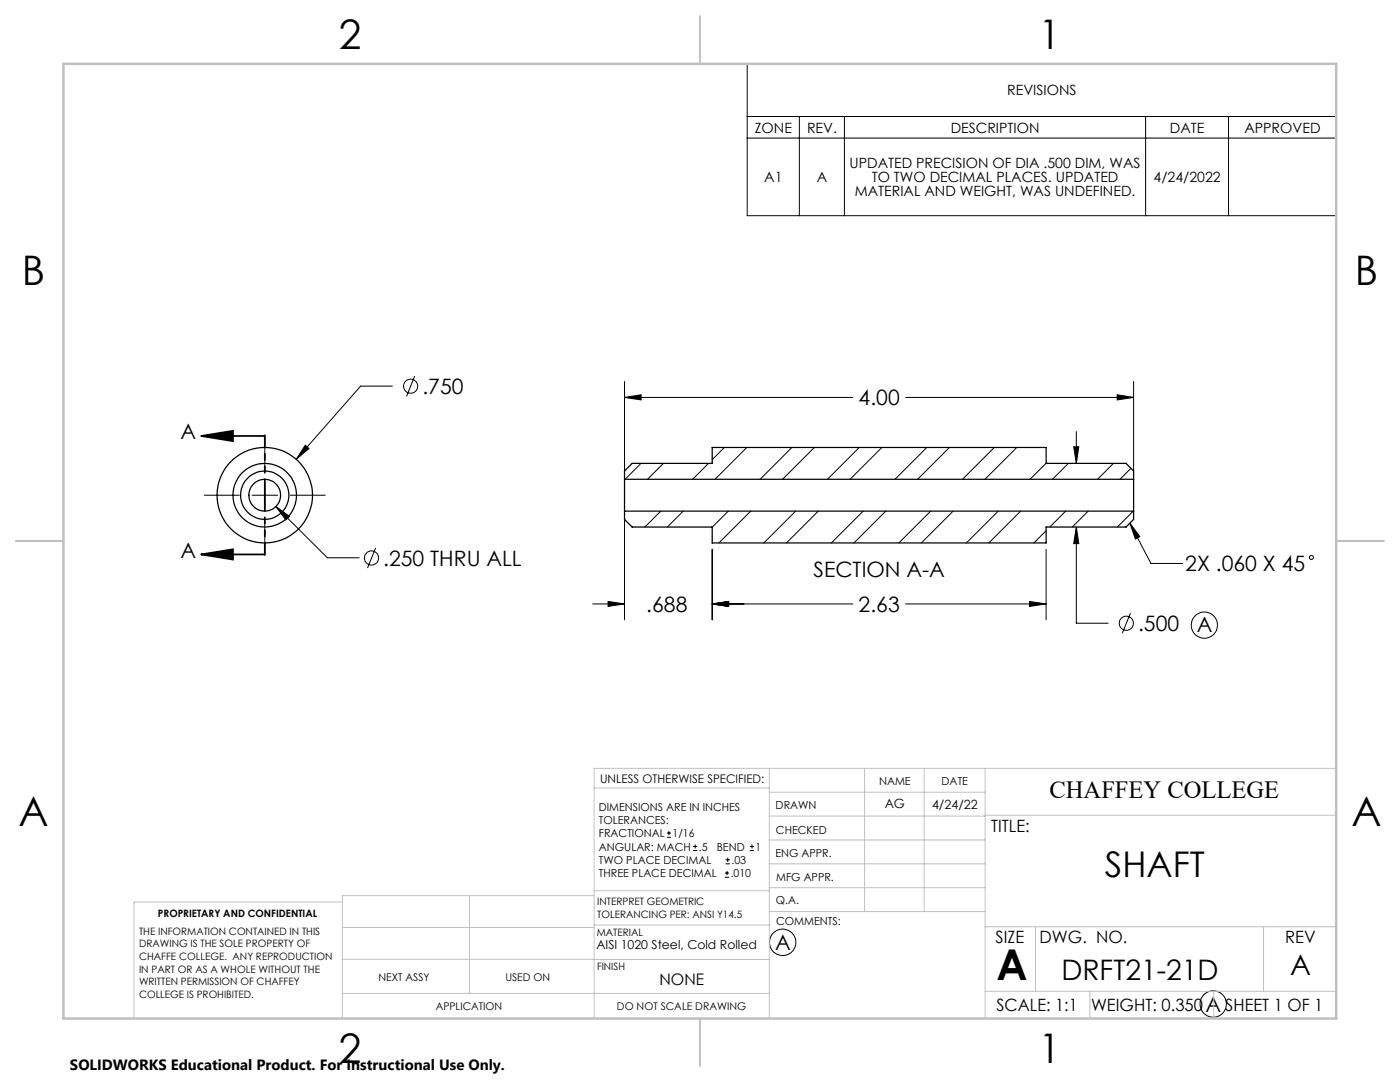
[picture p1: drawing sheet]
<svg xmlns="http://www.w3.org/2000/svg" width="279mm" height="216mm" viewBox="0 0 279 216" stroke-linecap="round" stroke-linejoin="round" font-family="sans-serif">
<g fill="none" stroke="#000" stroke-width=".2">
<path d="M149.1 12.7h117.6v30.3h-117.6zM149.1 23.2h117.6M149.1 27.6h117.6M159.5 23.2v19.8M168.5 23.2v19.8M228.6 23.2v19.8M245.2 23.2v19.8M78.3 77h-6.3l-12.9 14.7M82.8 75l-1.7 4.1M124.6 79.3l3.4-.5v1zM124.6 76.1v18.3M124.6 79.3h45.6"/>
<path d="M180.7 79.3h45.5M223 78.8l3.2 .5-3.2 .5zM226.2 76.1v18.3M40.8 98.8h7M50.3 98.8h5.1M52.8 86.7v7M52.8 96.3v5.1M57.9 98.8h7M60.9 88.8l.8 .7-2.6 2.2zM127.9 92.5l-3.2 3.1M132.4 92.5l-3.2 3.1M141.4 92.5l-3.2 3.1"/>
<path d="M144.6 89.3l-2.5 2.4M149 89.3l-6.3 6.3M158 89.3l-6.3 6.3M162.5 89.3l-6.3 6.3M171.5 89.3l-6.4 6.3M176 89.3l-6.3 6.3M185 89.3l-6.4 6.3M189.5 89.3l-6.4 6.3M198.4 89.3l-6.3 6.3M202.9 89.3l-6.3 6.3M208.8 92.4l-3.2 3.2M213.2 92.5l-3.2 3.1"/>
<path d="M214.3 89.1h1l-.5 3.4zM214.8 86.1v6.4M222.2 92.5l-3.2 3.1M225.7 93.5l-2.2 2.1M52.8 103.9v7M55.1 101.1l2.7 1.9-.8 .8zM55.1 101.1l10.2 10.2h6.4M75 109.3l-1.7 4M124.6 103.3v20.4M131.9 102l-3.2 3.2M136.3 102l-3.1 3.2M142.1 109.6v14.1"/>
<path d="M145.3 102l-3.2 3.2M149.8 102l-6.3 6.3M158.8 102l-6.4 6.3M163.3 102l-6.3 6.3M172.3 102l-6.4 6.3M176.8 102l-6.4 6.3M185.7 102l-6.3 6.3M190.2 102l-6.3 6.3M199.2 102l-6.3 6.3M203.7 102l-6.4 6.3M208.8 105.9l-2.5 2.4M208.8 109.6v14.1"/>
<path d="M212.7 102l-3.2 3.2M214.8 105.2l.5 3.3h-1zM214.8 105.2v19.2h6.4M217.2 102l-3.2 3.2M225.5 104.4l4.2 8h6.3M225.5 104.4l2 2.7-.9 .5zM226.2 102l-3.2 3.2M118.3 120.5h6.3M121.4 120l3.2 .5-3.2 .5zM142.1 120.5l3.3-.5v1zM142.1 120.5h28.1M180.7 120.5h28.1"/>
<path d="M205.5 120l3.3 .5-3.3 .5zM225.6 122.3l-1.6 4.1M133.1 167.1h.8M133.1 166.2h.8M133.5 165.8v.9M138.3 169.7h.8M138.3 168.9h.8M138.7 168.5v.8M144.7 175h.8M144.7 174.2h.8M144.8 172.4h.9M144.8 171.6h.9"/>
<path d="M145.1 173.8v.8M145.2 171.1v.9M149.6 169.7h.9M149.6 168.9h.9M150.1 168.5v.8"/>
<circle cx="81.9" cy="77.1" r="1.41"/>
<circle cx="74.2" cy="111.3" r="1.41"/>
<circle cx="261.7" cy="111.2" r=".39"/>
<circle cx="224.8" cy="124.4" r="1.41"/>
<circle cx="240.3" cy="124.7" r="2.62"/>
<circle cx="156.2" cy="188" r="2.64"/>
<circle cx="242.1" cy="200.3" r="2.63"/>
</g>
<path d="M40.1 87l6.4-1v2zM40.1 87h12.7M40.1 110.6l6.4-1v2.1zM40.1 110.6h12.7" fill="none" stroke="#000" stroke-width=".35"/>
<path d="M52.8 87v23.6" fill="none" stroke="#000" stroke-width=".35" stroke-dasharray="6.3 1.3 1.3 1.3 1.3 1.3" stroke-dashoffset="4.1"/>
<g fill="none" stroke="#c0c0c0" stroke-width=".2">
<path d="M118.6 157.2h34.9M153.5 153.3v49.9M153.5 158.1h43.1M172.5 153.3v28.6M184.4 153.3v28.6M196.6 153.3v49.9M266.7 153.3h-148.1v49.9M68.3 180h-41.6v23.2M93.7 178.7v19.5M118.6 178.7h-50.3v24.5M118.6 177.7h35M153.5 167.6h43.1"/>
<path d="M153.5 162.8h43.1M153.5 172.4h43.1M153.5 177.1h43.1M196.6 162.7h70.1M68.3 198.2h85.2M68.3 191.4l85.2 .1M68.3 185.1h50.3M118.6 184.6h35M153.6 181.9h43M196.6 197.8h70.1M196.6 184.9h70.1M206.7 184.9v12.9"/>
<path d="M217.5 197.8v5.4M242.2 197.8v5.4M252.2 184.9v12.9"/>
</g>
<path d="M139.7 3.2v9.5M3.1 107.9h9.6M266.7 107.9h9.5M139.7 203.2v9.6" fill="none" stroke="#c0c0c0" stroke-width=".25"/>
<path d="M12.7 12.7h254v190.5h-254z" fill="none" stroke="#c0c0c0" stroke-width=".5"/>
<g fill="#000">
<path d="M225.5 104.4l2 2.7-.9 .5z"/>
<path d="M40.1 87l6.4-1v2zM40.1 110.6l6.4-1v2.1z"/>
<path d="M60.9 88.8l-1.8 2.9 2.6-2.2zM55.1 101.1l1.9 2.7 .8-.8zM124.6 79.3l3.4-.5v1zM223 78.8l3.2 .5-3.2 .5zM121.4 120l3.2 .5-3.2 .5zM142.1 120.5l3.3-.5v1zM142.1 120.5l3.3-.5v1zM205.5 120l3.3 .5-3.3 .5zM214.3 89.1h1l-.5 3.4zM214.8 105.2l.5 3.3h-1z"/>
</g>
<g fill="none" stroke="#000" stroke-width=".25">
<path d="M124.6 95.6v6.4M124.6 95.6h101.6M124.6 95.6v-1.6l1.6-1.5h15.9v-3.2h66.7v3.2h15.9l1.5 1.5v1.6M226.2 95.6v6.4M124.6 102h101.6M124.6 102v1.6l1.6 1.6h15.9v3.1h66.7v-3.1h15.9l1.5-1.6v-1.6"/>
<circle cx="52.8" cy="98.8" r="4.8"/>
<circle cx="52.8" cy="98.8" r="6.3"/>
<circle cx="52.8" cy="98.8" r="3.2"/>
<circle cx="52.8" cy="98.8" r="9.5"/>
</g>
<text font-size="8.5" x="198.9" y="195.5">A</text>
<g font-size="8.1">
<text x="67.6" y="9.7">2</text>
<text x="207.3" y="9.7">1</text>
<text x="4.4" y="57">B</text>
<text x="270.4" y="57">B</text>
<text x="3.7" y="164.9">A</text>
<text x="269.7" y="164.9">A</text>
<text x="67.6" y="212.2">2</text>
<text x="207.3" y="212.2">1</text>
</g>
<text font-size="7.1" x="220.5" y="175">SHAFT</text>
<g font-size="5.6">
<text x="211.8" y="195.6">DRFT21-21D</text>
<text x="257.5" y="194.6">A</text>
</g>
<text font-size="4.9" x="209.5" y="159.3">CHAFFEY COLLEGE</text>
<g font-size="4.2">
<text x="84.3" y="78.6">.750</text>
<text x="171.4" y="80.9">4.00</text>
<text x="36.1" y="87.7">A</text>
<text x="36.1" y="111.3">A</text>
<text x="76.5" y="112.9">.250 THRU ALL</text>
<text x="162.3" y="115.1">SECTION A-A</text>
<text x="236.6" y="114">2X .060 X 45</text>
<text x="129" y="122.1">.688</text>
<text x="171.4" y="122.1">2.63</text>
<text x="227.1" y="125.9">.500</text>
<text x="238.8" y="126.2">A</text>
<text x="154.7" y="189.5">A</text>
<text x="240.6" y="201.9">A</text>
</g>
<g font-size="3.4">
<text x="197.8" y="166">TITLE:</text>
<text x="198.7" y="188.1">SIZE</text>
<text x="207.5" y="188.1">DWG. NO.</text>
<text x="256.5" y="188.2">REV</text>
<text x="198.8" y="201.7">SCALE: 1:1</text>
<text x="217.7" y="201.8">WEIGHT: 0.350</text>
<text x="244.5" y="201.7">SHEET 1 OF 1</text>
</g>
<text font-size="3.2" x="131.6" y="196.6">NONE</text>
<text font-size="3" x="14" y="213.5">SOLIDWORKS Educational Product. For Instructional Use Only.</text>
<g font-size="2.8">
<text x="201" y="19">REVISIONS</text>
<text x="150.6" y="26.4">ZONE</text>
<text x="161.1" y="26.4">REV.</text>
<text x="189.7" y="26.4">DESCRIPTION</text>
<text x="233.5" y="26.4">DATE</text>
<text x="248.3" y="26.4">APPROVED</text>
<text x="169.6" y="33.5">UPDATED PRECISION OF DIA .500 DIM, WAS</text>
<text x="152.5" y="36.3">A1</text>
<text x="163" y="36.3">A</text>
<text x="170.6" y="39.2">MATERIAL AND WEIGHT, WAS UNDEFINED.</text>
<text x="174" y="36.3">TO TWO DECIMAL PLACES. UPDATED</text>
<text x="230.2" y="36.3">4/24/2022</text>
</g>
<g font-size="2.5">
<text x="176.6" y="161.3">AG</text>
<text x="186" y="161.4">4/24/22</text>
<text x="119" y="189.4">AISI 1020 Steel, Cold Rolled</text>
</g>
<text font-size="2.4" x="119.8" y="156.2">UNLESS OTHERWISE SPECIFIED:</text>
<g font-size="2.2">
<text x="119.5" y="161.8">DIMENSIONS ARE IN INCHES</text>
<text x="154.8" y="161.4">DRAWN</text>
<text x="175.4" y="156.6">NAME</text>
<text x="187.9" y="156.7">DATE</text>
<text x="119.5" y="164.4">TOLERANCES:</text>
<text x="119.5" y="167.1">FRACTIONAL</text>
<text x="134.2" y="167.1">1/16</text>
<text x="154.9" y="166.3">CHECKED</text>
<text x="119.5" y="172.4">TWO PLACE DECIMAL</text>
<text x="119.5" y="169.7">ANGULAR: MACH</text>
<text x="139.5" y="169.7">.5</text>
<text x="143" y="169.7">BEND</text>
<text x="146" y="172.4">.03</text>
<text x="150.8" y="169.7">1</text>
<text x="154.8" y="171">ENG APPR.</text>
<text x="119.5" y="175">THREE PLACE DECIMAL</text>
<text x="145.8" y="175">.010</text>
<text x="154.9" y="175.7">MFG APPR.</text>
<text x="154.9" y="180.4">Q.A.</text>
<text x="154.9" y="184.6">COMMENTS:</text>
</g>
<g font-size="2.1">
<text x="75.5" y="195.7">NEXT ASSY</text>
<text x="100.9" y="195.7">USED ON</text>
<text x="86.9" y="201.5">APPLICATION</text>
<text x="123.1" y="201.6">DO NOT SCALE DRAWING</text>
</g>
<g font-size="2">
<text x="31.5" y="182.9">PROPRIETARY AND CONFIDENTIAL</text>
<text x="119.2" y="180.6">INTERPRET GEOMETRIC</text>
<text x="119.2" y="183.1">TOLERANCING PER: ANSI Y14.5</text>
<text x="27.8" y="186.5">THE INFORMATION CONTAINED IN THIS</text>
<text x="27.8" y="189">DRAWING IS THE SOLE PROPERTY OF</text>
<text x="27.8" y="191.6">CHAFFE COLLEGE. ANY REPRODUCTION</text>
<text x="119.1" y="186.7">MATERIAL</text>
<text x="27.8" y="194.1">IN PART OR AS A WHOLE WITHOUT THE</text>
<text x="27.8" y="196.6">WRITTEN PERMISSION OF CHAFFEY</text>
<text x="119.1" y="193.5">FINISH</text>
<text x="27.8" y="199.1">COLLEGE IS PROHIBITED.</text>
</g>
</svg>
